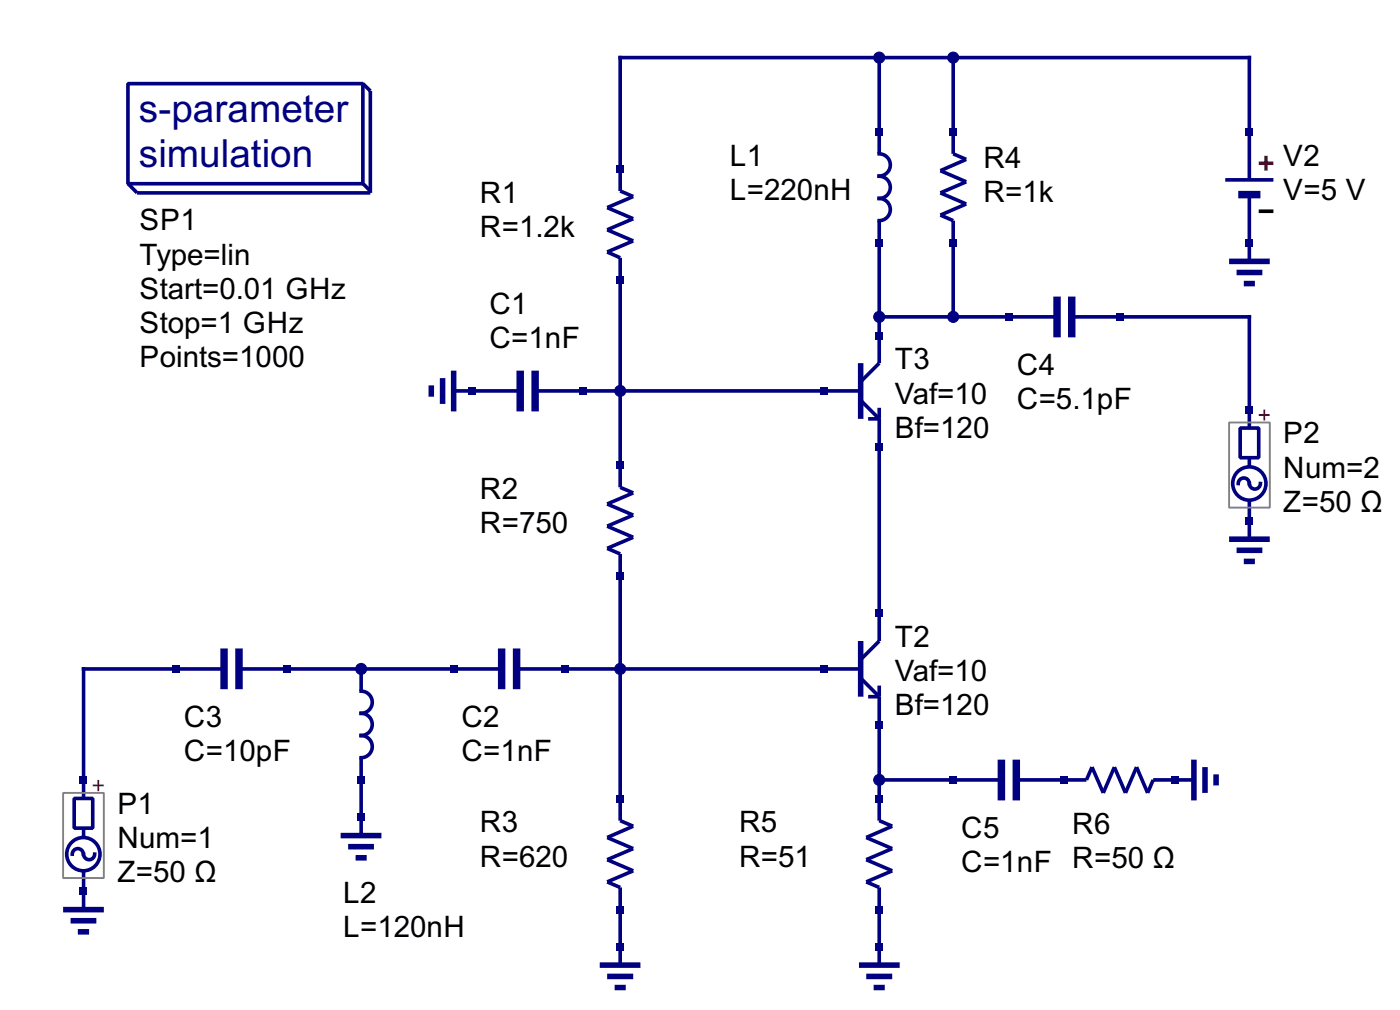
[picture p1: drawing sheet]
<svg xmlns="http://www.w3.org/2000/svg" width="139mm" height="100mm" viewBox="0 0 139 100" stroke-linecap="round" stroke-linejoin="round" font-family="sans-serif">
<g fill="none" stroke="#000080" stroke-width=".36">
<path d="M12.7 8.3h23.3v9.9h-23.3zM36 8.3l.8 .7v10.1h-23.2l-.9-.9M36 18.2l.8 .7M87.3 5.7v9.6a1.1 1.1 0 0 1 1.1 1.1 1.1 1.1 0 0 1-1.1 1.1M87.3 17.5a1.1 1.1 0 0 1 1.1 1.1 1.1 1.1 0 0 1-1.1 1.1 1.1 1.1 0 0 1 1.1 1.1 1.1 1.1 0 0 1-1.1 1.1v14.1l-1.9 1.9M94.6 5.7v9.6l1.3 .5-2.5 1.1 2.5 1.1-2.5 1.1 2.5 1.1-2.5 1.1 1.2 .6v9.5M121.6 17.8h4.8M124 17.8v-12.1h-62.4v13.2l1.3 .6-2.6 1.1 2.6 1.1-2.6 1.1 2.6 1.1-2.6 1.1 1.3 .6v22.7l1.3 .6-2.6 1.1 2.6 1.1-2.6 1.1 2.6 1.1-2.6 1.1 1.3 .5v26.5l1.3 .6-2.6 1.1 2.6 1.1-2.6 1.1 2.6 1.1-2.6 1.1 1.3 .5v7.7M124 19.3v6.6M45 38.8h6.6M53.1 38.8h32.3M85.4 39.7l1.9 1.9h-1.1"/>
<path d="M87.3 31.4h17.6M106.4 31.4h17.6v11.1M87.3 40.4v23.2l-1.9 1.8M122.9 48a.55 .55 0 0 1 .6-.6 .55 .55 0 0 1 .5 .6 .55 .55 0 0 0 .6 .5 .55 .55 0 0 0 .5-.5M123.1 42.5h1.9v2.9h-1.9zM124 45.4v.9M124 49.6v3.9M7.4 79.2h1.8v2.9h-1.8zM22.2 66.4h-13.9v12.8M23.7 66.4h26.1M35.9 66.4v2.2a1.1 1.1 0 0 1 1.1 1.1 1.1 1.1 0 0 1-1.1 1.1 1.1 1.1 0 0 1 1.1 1.1 1.1 1.1 0 0 1-1.1 1.1 1.1 1.1 0 0 1 1.1 1.1 1.1 1.1 0 0 1-1.1 1.1v7.7M51.3 66.4h34.1"/>
<path d="M85.4 67.3l1.9 1.8h-1.1M87.3 68v13.4l1.3 .6-2.6 1.1 2.6 1.1-2.6 1.1 2.6 1.1-2.6 1.1 1.3 .5v7.7M87.3 77.4h12.1M100.9 77.4h7l.5-1.3 1.1 2.6 1.1-2.6 1.1 2.6 1.1-2.6 1.1 2.6 .6-1.3h4M7.2 84.7a.55 .55 0 0 1 .5-.5 .55 .55 0 0 1 .6 .5M8.3 84.7a.55 .55 0 0 0 .5 .6 .55 .55 0 0 0 .6-.6M8.3 82.1v1M8.3 86.4v3.8"/>
<circle cx="124" cy="48" r="1.65"/>
<circle cx="8.3" cy="84.7" r="1.65"/>
</g>
<g fill="none" stroke="#000080" stroke-width=".55">
<path d="M42.8 38.2v1.1M43.9 37.5v2.6M45 36.8v4M85.4 36v5.6M122 25.9h4.1M122.8 27h2.5M123.5 28.1h1.1M122 53.5h4.1M122.8 54.6h2.5M123.5 55.7h1.1M85.4 63.6v5.5M118.5 75.4v4"/>
<path d="M119.6 76.1v2.6M120.7 76.8v1.1M6.3 90.2h4M7 91.3h2.6M7.7 92.4h1.1M33.8 82.9h4.1M34.6 84h2.5M35.3 85.1h1.1M59.5 95.7h4.1M60.3 96.9h2.6M61 98h1.1M85.3 95.7h4"/>
<path d="M86 96.9h2.6M86.7 98h1.1"/>
</g>
<path d="M122.9 19.3h2.2M51.6 36.8v4M53.1 36.8v4M104.9 29.4v4.1M106.4 29.4v4.1M22.2 64.3v4.1M23.7 64.3v4.1M49.8 64.3v4.1M51.3 64.3v4.1M99.4 75.4v4M100.9 75.4v4" fill="none" stroke="#000080" stroke-width=".74" stroke-linecap="butt"/>
<path d="M125 41.2h1.1M125.5 40.6v1.1M9.2 77.9h1.1M9.8 77.4v1.1" fill="none" stroke="#f00" stroke-width=".19"/>
<path d="M122 41.9h4.1v8.5h-4.1zM6.3 78.7h4v8.4h-4z" fill="none" stroke="#808080" stroke-width=".19"/>
<path d="M125 16.2h1.4M125.7 15.5v1.4" fill="none" stroke="#f00" stroke-width=".36"/>
<path d="M125 21h1.4" fill="none" stroke="#000" stroke-width=".36"/>
<g fill="#000080">
<path d="M61.2 78.8h.8v.8h-.8z"/>
<path d="M61.2 89.9h.8v.7h-.8z"/>
<path d="M86.9 78.8h.8v.8h-.8z"/>
<path d="M86.9 89.9h.8v.7h-.8z"/>
<path d="M86.9 93.5h.8v.8h-.8z"/>
<path d="M57.5 38.4h.8v.8h-.8z"/>
<path d="M46.5 38.4h.7v.8h-.7z"/>
<path d="M61.2 45.8h.8v.7h-.8z"/>
<path d="M61.2 56.8h.8v.7h-.8z"/>
<path d="M61.2 16.4h.8v.7h-.8z"/>
<path d="M61.2 27.4h.8v.7h-.8z"/>
<path d="M105.3 77h.7v.7h-.7z"/>
<path d="M94.3 77h.7v.7h-.7z"/>
<path d="M116.3 77h.8v.7h-.8z"/>
<path d="M81.4 66h.7v.7h-.7z"/>
<path d="M86.9 60.5h.8v.7h-.8z"/>
<path d="M86.9 71.5h.8v.7h-.8z"/>
<path d="M81.4 38.4h.7v.8h-.7z"/>
<path d="M86.9 32.9h.8v.8h-.8z"/>
<path d="M86.9 43.9h.8v.8h-.8z"/>
<path d="M61.2 93.5h.8v.8h-.8z"/>
<path d="M123.7 40.3h.7v.7h-.7z"/>
<path d="M123.7 51.3h.7v.7h-.7z"/>
<path d="M123.7 12.7h.7v.7h-.7z"/>
<path d="M123.7 23.7h.7v.8h-.7z"/>
<path d="M110.8 31.1h.7v.7h-.7z"/>
<path d="M99.8 31.1h.7v.7h-.7z"/>
<path d="M7.9 77h.8v.7h-.8z"/>
<path d="M7.9 88h.8v.8h-.8z"/>
<path d="M55.7 66h.7v.7h-.7z"/>
<path d="M44.7 66h.7v.7h-.7z"/>
<path d="M35.5 80.7h.7v.7h-.7z"/>
</g>
<circle cx="35.9" cy="66.4" r=".55" fill="#000080" stroke="#000080" stroke-width=".1"/>
<g fill="#000080">
<path d="M35.5 77h.7v.7h-.7z"/>
<path d="M28.1 66h.8v.7h-.8z"/>
<path d="M17.1 66h.7v.7h-.7z"/>
<path d="M86.9 12.7h.8v.7h-.8z"/>
<path d="M86.9 23.7h.8v.8h-.8z"/>
<path d="M94.3 12.7h.7v.7h-.7z"/>
<path d="M94.3 23.7h.7v.8h-.7z"/>
</g>
<g fill="#000080" stroke="#000080" stroke-width=".1">
<circle cx="61.6" cy="66.4" r=".55"/>
<circle cx="61.6" cy="38.8" r=".55"/>
<circle cx="87.3" cy="5.7" r=".55"/>
<circle cx="87.3" cy="77.4" r=".55"/>
<circle cx="87.3" cy="31.4" r=".55"/>
<circle cx="94.6" cy="31.4" r=".55"/>
<circle cx="94.6" cy="5.7" r=".55"/>
</g>
<g font-size="4.3" fill="#000080">
<text x="13.8" y="12.1">s-parameter</text>
<text x="13.8" y="16.5">simulation</text>
</g>
<g font-size="3.3">
<text x="72.5" y="16.4">L1</text>
<text x="97.6" y="16.6">R4</text>
<text x="127.4" y="16.4">V2</text>
<text x="13.9" y="22.9">SP1</text>
<text x="47.7" y="20.1">R1</text>
<text x="47.7" y="23.5">R=1.2k</text>
<text x="72.5" y="19.8">L=220nH</text>
<text x="97.6" y="20">R=1k</text>
<text x="127.4" y="19.8">V=5 V</text>
<text x="13.9" y="26.2">Type=lin</text>
<text x="13.9" y="29.6">Start=0.01 GHz</text>
<text x="13.9" y="33">Stop=1 GHz</text>
<text x="48.6" y="31.1">C1</text>
<text x="48.6" y="34.5">C=1nF</text>
<text x="13.9" y="36.4">Points=1000</text>
<text x="88.8" y="36.6">T3</text>
<text x="88.8" y="40">Vaf=10</text>
<text x="101" y="37.2">C4</text>
<text x="101" y="40.6">C=5.1pF</text>
<text x="88.8" y="43.4">Bf=120</text>
<text x="127.4" y="44">P2</text>
<text x="127.4" y="47.4">Num=2</text>
<text x="47.7" y="49.5">R2</text>
<text x="47.7" y="52.9">R=750</text>
<text x="127.4" y="50.8">Z=50 Ω</text>
<text x="88.8" y="64.2">T2</text>
<text x="88.8" y="67.6">Vaf=10</text>
<text x="88.8" y="71">Bf=120</text>
<text x="18.3" y="72.1">C3</text>
<text x="18.3" y="75.5">C=10pF</text>
<text x="45.8" y="72.1">C2</text>
<text x="45.8" y="75.5">C=1nF</text>
<text x="11.7" y="80.7">P1</text>
<text x="47.7" y="82.6">R3</text>
<text x="73.4" y="82.6">R5</text>
<text x="95.4" y="83.1">C5</text>
<text x="106.5" y="82.8">R6</text>
<text x="11.7" y="84.1">Num=1</text>
<text x="11.7" y="87.5">Z=50 Ω</text>
<text x="34.1" y="89.6">L2</text>
<text x="47.7" y="86">R=620</text>
<text x="73.4" y="86">R=51</text>
<text x="95.4" y="86.5">C=1nF R=50 Ω</text>
<text x="34.1" y="92.9">L=120nH</text>
</g>
</svg>
